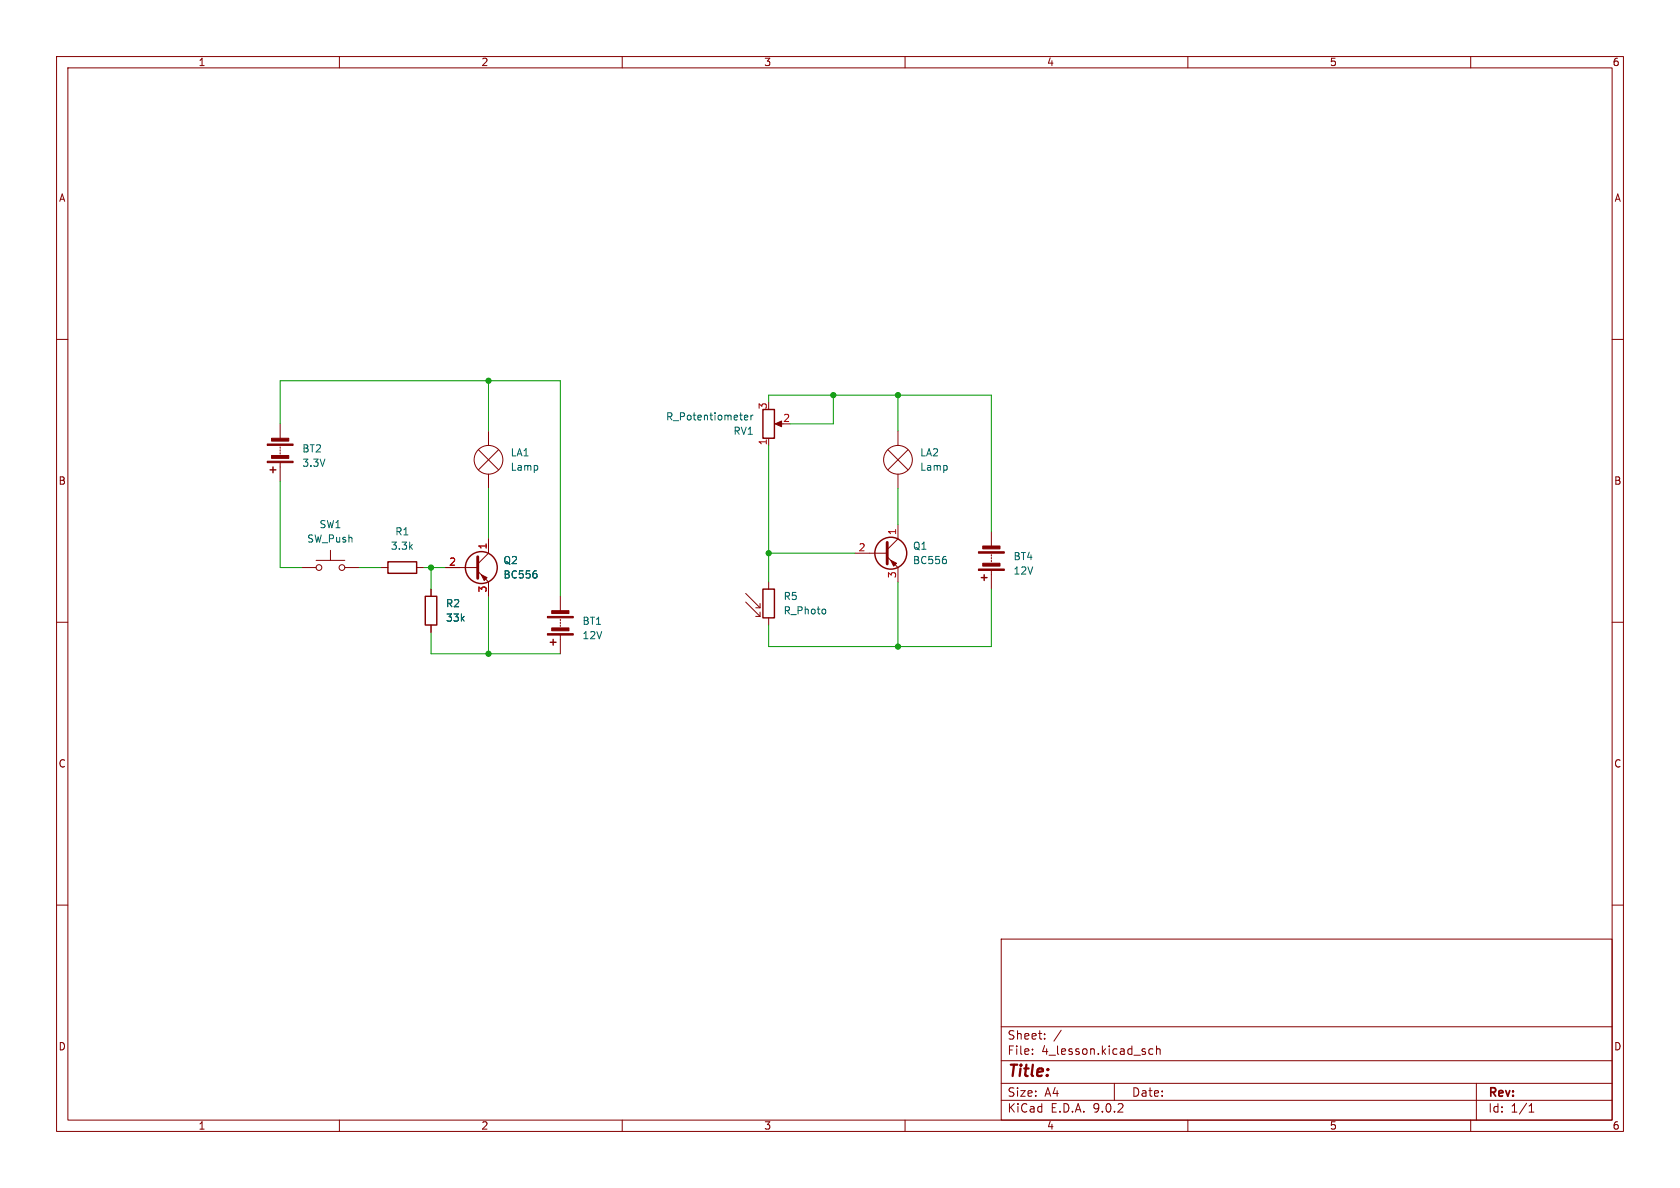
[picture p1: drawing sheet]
<svg xmlns="http://www.w3.org/2000/svg" width="297mm" height="210mm" viewBox="0 0 297 210" stroke-linecap="round" stroke-linejoin="round" font-family="sans-serif">
<g fill="none" stroke="#840000" stroke-width=".18">
<path d="M10 10h277v190h-277zM12 12h273v186h-273zM60 10v2M110 10v2M160 10v2M210 10v2M260 10v2M10 60h2M49.5 74.9v2.6M49.5 79v.2M49.5 79.5v.3M84.6 79.5l3.5 3.6"/>
<path d="M86.4 76.2v2.5M88.1 79.5l-3.5 3.6M135.9 77.5v1.2M137.4 74.9h1M157 79.5l3.5 3.6M158.7 76.2v2.5M160.5 79.5l-3.5 3.6M285 60h2M49.5 80v.3M49.5 81.8v3.3M55.9 99.1h5.1M58.4 97.3v1.8"/>
<path d="M86.4 83.8v2.6M86.4 95.3v2.5l-1.9 1.9M151.1 97.8h5.7M156.8 98.4l1.9 1.9v2.6M158.7 92.7v2.6l-1.9 1.9M158.7 83.8v2.6M175.3 94v2.5M175.3 98v.3M175.3 98.6v.2M175.3 99.1v.2M10 110h2M53.3 100.3h2.6"/>
<path d="M61 100.3h2.5M67.3 100.3h1.3M73.7 100.3h1.2M76.2 104.1v1.3M76.2 110.5v1.3M78.7 100.3h5.8M84.5 101l1.9 1.9v2.5M99.1 105.4v2.6M99.1 109.5v.2M99.1 110v.2M99.1 110.5v.2M99.1 112.3v3.3"/>
<path d="M131.8 104.9l2.6 2.5M131.8 106.4l2.6 2.6M133.6 107.4h.8M133.6 109h.8M134.4 106.7v.7M134.4 108.2v.8M135.9 102.9v1.2M135.9 109.2v1.3M175.3 100.8v3.3M285 110h2M10 160h2M177 166h108v32h-108z"/>
<path d="M285 160h2M60 198v2M110 198v2M160 198v2M177 194.5h108M177 191.5h108M177 187.5h108M177 181.5h108M182.5 186.3v.1M182.5 185.5v.1M184.7 183.6v.1M184.7 182.8v.1"/>
<path d="M187.6 182.1l-1.3 2M197 191.5v3M203.8 185.5l-.4-.1-.3 .3v.4l.1 .2h.6M204.5 185.5l.2-.1 .3 .1 .1 .9M204.5 184.9v1.5M210 198v2M260 198v2M261 191.5v6.5M270.3 196.6h.9M270.3 195.5l.4-.4v1.5"/>
<circle cx="86.4" cy="81.3" r="2.54"/>
<circle cx="158.7" cy="81.3" r="2.54"/>
<circle cx="56.4" cy="100.3" r=".51"/>
<circle cx="60.5" cy="100.3" r=".51"/>
</g>
<g fill="#840000" stroke="#840000" stroke-width=".18">
<path d="M173 100.6h4.5v.2h-4.5z"/>
<path d="M173 97.5h4.5v.3h-4.5z"/>
<path d="M173.7 99.6h3.1v.5h-3.1z"/>
<path d="M173.7 96.5h3.1v.5h-3.1z"/>
<path d="M157.5 99.1l1 .5-.5 .5z"/>
<path d="M47.2 81.5h4.6v.3h-4.6z"/>
<path d="M47.2 78.5h4.6v.2h-4.6z"/>
<path d="M48 80.5h3.1v.5h-3.1z"/>
<path d="M48 77.5h3.1v.5h-3.1z"/>
<path d="M96.8 112h4.5v.3h-4.5z"/>
<path d="M96.8 109h4.5v.2h-4.5z"/>
<path d="M97.5 111h3.1v.5h-3.1z"/>
<path d="M97.5 108h3.1v.5h-3.1z"/>
<path d="M137 74.9l1.2-.5v1z"/>
<path d="M85.1 101.6l1 .5-.5 .5z"/>
</g>
<g fill="none" stroke="#840000" stroke-width=".25">
<path d="M134.9 72.4h2v5.1h-2zM47.8 83.1h1M48.3 82.6v1M68.6 99.3h5.1v2h-5.1zM75.2 105.4h2v5.1h-2zM97.3 113.5h1M97.8 113v1M134.9 104.1h2v5.1h-2zM173.5 102.1h1M174 101.6v1"/>
<circle cx="157.5" cy="97.8" r="2.82"/>
<circle cx="85.1" cy="100.3" r="2.82"/>
</g>
<path d="M84.5 98.4v3.8M156.8 95.9v3.8" fill="none" stroke="#840000" stroke-width=".51"/>
<path d="M131.6 73.8l.6-.1v-.2l-.4-.1-.2 .2 .1 .6h.5M132.8 73.4v.8M133.1 73.4l-.3 .2M167.2 98.9l.1 .2-.1 .5M94.8 101.5l.1 .1-.1 .5M145.9 107.7l.1 .2-.1 .6" fill="none" stroke="#006464" stroke-width=".18"/>
<g fill="none" stroke="#009600" stroke-width=".18">
<path d="M49.5 74.9v-7.6h49.6v38.1M86.4 67.3v8.9M135.9 71.1v-1.2h39.4v24.1M135.9 78.7v24.2M147.3 69.9v5h-7.6M158.7 69.9v6.3M49.5 85.1v15.2h3.8M86.4 86.4v8.9M135.9 97.8h15.2M158.7 86.4v6.3M63.5 100.3h3.8M74.9 100.3h3.8"/>
<path d="M76.2 100.3v3.8M76.2 111.8v3.8h22.9M86.4 105.4v10.2M158.7 102.9v11.4M175.3 104.1v10.2h-39.4v-3.8"/>
</g>
<g fill="#009600" stroke="#009600" stroke-width=".18">
<circle cx="86.4" cy="67.3" r=".46"/>
<circle cx="76.2" cy="100.3" r=".46"/>
<circle cx="86.4" cy="115.6" r=".46"/>
<circle cx="135.9" cy="97.8" r=".46"/>
<circle cx="158.7" cy="69.9" r=".46"/>
<circle cx="147.3" cy="69.9" r=".46"/>
<circle cx="158.7" cy="114.3" r=".46"/>
</g>
<text font-size="2.8" fill="#840000" x="178" y="190.9">Title:</text>
<g font-size="2.1" fill="#840000">
<text x="178" y="184">Sheet:</text>
<text x="178" y="186.7">File:</text>
<text x="184.1" y="186.7">4_lesson.kicad_sch</text>
<text x="178" y="196.9">KiCad</text>
<text x="178" y="194.1">Size:</text>
<text x="184.7" y="194.1">A4</text>
<text x="185.7" y="196.9">E.D.A.</text>
<text x="193.3" y="196.9">9.0.2</text>
<text x="200" y="194.1">Date:</text>
<text x="263" y="194.3">Rev:</text>
<text x="263" y="196.9">Id:</text>
<text x="267.1" y="196.9">1/1</text>
</g>
<g font-size="1.8" fill="#840000">
<text x="35" y="11.9">1</text>
<text x="85" y="11.9">2</text>
<text x="135" y="11.9">3</text>
<text x="185" y="11.9">4</text>
<text x="235" y="11.9">5</text>
<text x="285" y="11.9">6</text>
<text x="10.3" y="35.9">A</text>
<text x="285.3" y="35.9">A</text>
<text x="10.3" y="85.9">B</text>
<text x="285.3" y="85.9">B</text>
<text x="10.3" y="135.9">C</text>
<text x="285.3" y="135.9">C</text>
<text x="10.3" y="185.9">D</text>
<text x="285.3" y="185.9">D</text>
<text x="35" y="199.9">1</text>
<text x="85" y="199.9">2</text>
<text x="135" y="199.9">3</text>
<text x="185" y="199.9">4</text>
<text x="235" y="199.9">5</text>
<text x="285" y="199.9">6</text>
</g>
<g font-size="1.8" fill="#006464">
<text x="117.7" y="74.5">R_Potentiometer</text>
<text x="129.6" y="77.1">RV1</text>
<text x="53.3" y="80.2">BT2</text>
<text x="53.3" y="82.7">3.3V</text>
<text x="90.2" y="80.9">LA1</text>
<text x="90.2" y="83.4">Lamp</text>
<text x="162.6" y="80.9">LA2</text>
<text x="162.6" y="83.4">Lamp</text>
<text x="56.4" y="93.6">SW1</text>
<text x="69.8" y="94.8">R1</text>
<text x="54.2" y="96.1">SW_Push</text>
<text x="69" y="97.4">3.3k</text>
<text x="88.9" y="99.9">Q2</text>
<text x="161.3" y="99.9">BC556</text>
<text x="161.3" y="97.4">Q1</text>
<text x="179.1" y="99.2">BT4</text>
<text x="179.1" y="101.8">12V</text>
<text x="78.7" y="107.5">R2</text>
<text x="88.9" y="102.5">BC556</text>
<text x="138.4" y="106.3">R5</text>
<text x="78.7" y="110.1">33k</text>
<text x="102.9" y="110.7">BT1</text>
<text x="102.9" y="113.2">12V</text>
<text x="138.4" y="108.8">R_Photo</text>
</g>
<g font-size="1.8" fill="#a90000">
<text x="135.6" y="72.5" transform="rotate(-90 135.6 72.5)">3</text>
<text x="138.4" y="74.7">2</text>
<text x="135.6" y="78.8" transform="rotate(-90 135.6 78.8)">1</text>
<text x="158.5" y="94.7" transform="rotate(-90 158.5 94.7)">1</text>
<text x="79.3" y="100.1">2</text>
<text x="86.1" y="97.2" transform="rotate(-90 86.1 97.2)">1</text>
<text x="151.7" y="97.5">2</text>
<text x="86.1" y="104.8" transform="rotate(-90 86.1 104.8)">3</text>
<text x="158.5" y="102.3" transform="rotate(-90 158.5 102.3)">3</text>
</g>
</svg>
